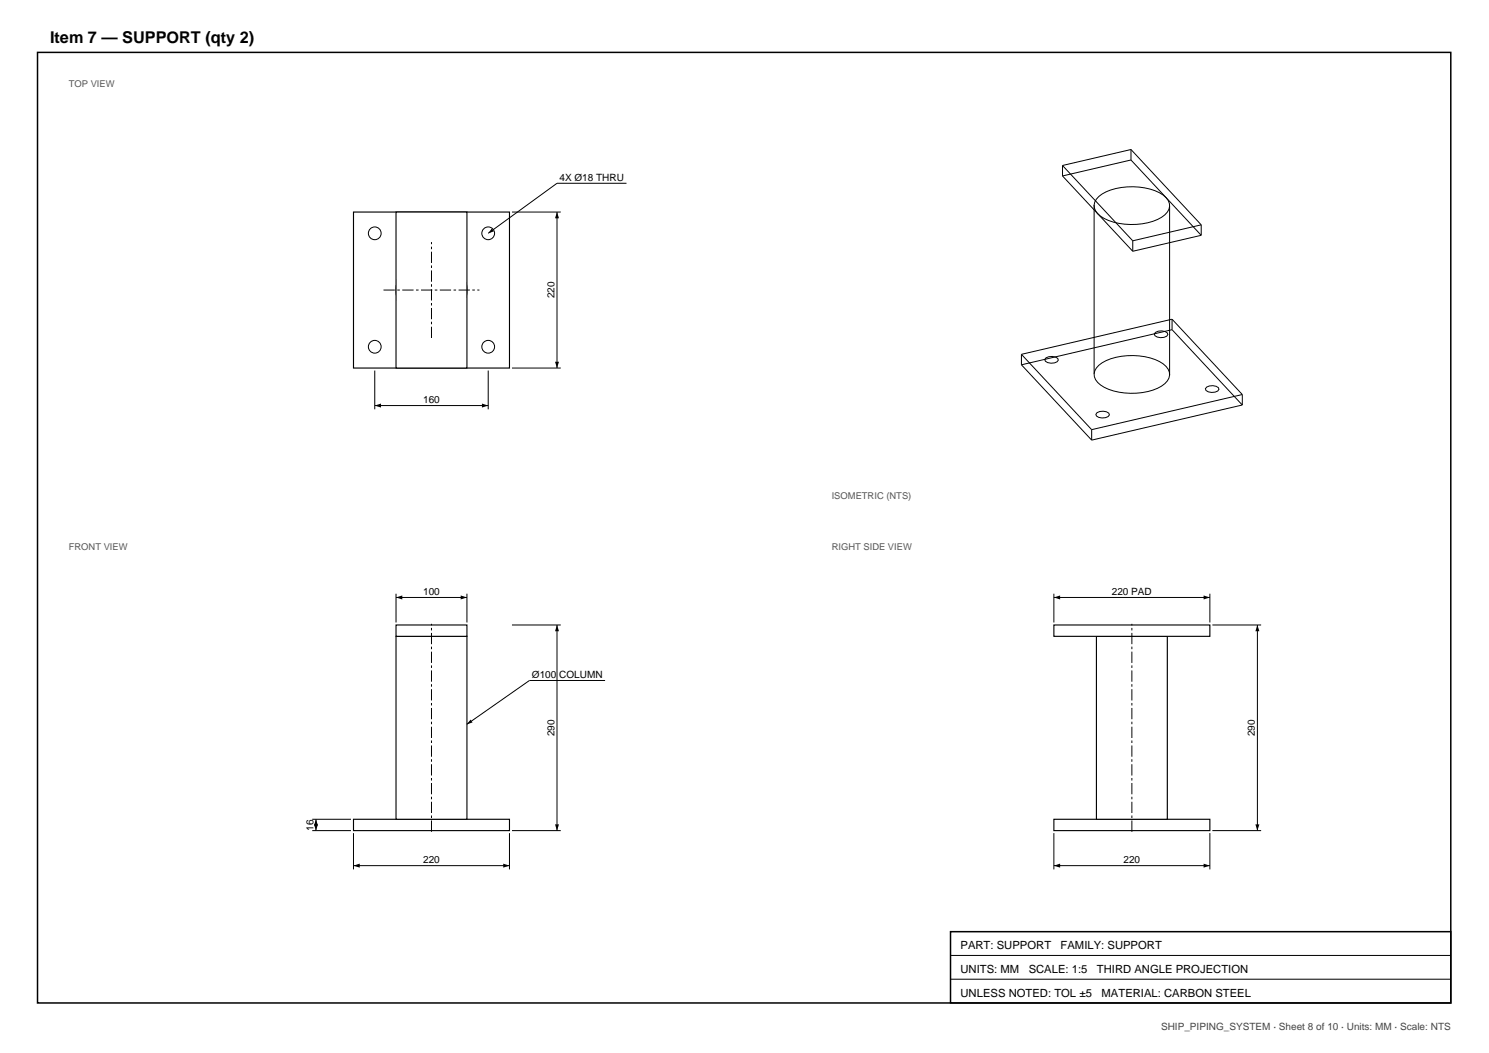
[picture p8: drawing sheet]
<svg xmlns="http://www.w3.org/2000/svg" width="420mm" height="297mm" viewBox="0 0 420 297" stroke-linecap="round" stroke-linejoin="round" font-family="sans-serif">
<path d="M10.6 14.8h398.6v268.1h-398.6z" fill="none" stroke="#000" stroke-width=".42"/>
<path d="M99.7 59.8h44v44h-44z" fill-rule="evenodd" fill="#fff" stroke="#000" stroke-width=".32"/>
<g fill="none" stroke="#000" stroke-width=".28">
<circle cx="105.7" cy="65.8" r="1.8"/>
<circle cx="137.7" cy="65.8" r="1.8"/>
<circle cx="105.7" cy="97.8" r="1.8"/>
<circle cx="137.7" cy="97.8" r="1.8"/>
</g>
<g fill="#fff" stroke="#000" stroke-width=".32">
<path d="M111.7 59.8h20v44h-20z" fill-rule="evenodd"/>
<circle cx="121.7" cy="81.8" r="10"/>
</g>
<path d="M108.2 81.8h27M121.7 95.3v-27" fill="none" stroke="#000" stroke-width=".28" stroke-dasharray="3.2 .7 .7 .7" stroke-linecap="butt"/>
<g fill="#fff" stroke="#000" stroke-width=".32">
<path d="M99.7 231.1h44v3.2h-44z" fill-rule="evenodd"/>
<path d="M111.7 179.5h20v51.6h-20z" fill-rule="evenodd"/>
<path d="M111.7 176.3h20v3.2h-20z" fill-rule="evenodd"/>
</g>
<path d="M121.7 234.6v-58.7" fill="none" stroke="#000" stroke-width=".28" stroke-dasharray="3.2 .7 .7 .7" stroke-linecap="butt"/>
<g fill="#fff" stroke="#000" stroke-width=".32">
<path d="M297.3 231.1h44v3.2h-44z" fill-rule="evenodd"/>
<path d="M309.3 179.5h20v51.6h-20z" fill-rule="evenodd"/>
<path d="M297.3 176.3h44v3.2h-44z" fill-rule="evenodd"/>
</g>
<path d="M319.3 234.6v-58.7" fill="none" stroke="#000" stroke-width=".28" stroke-dasharray="3.2 .7 .7 .7" stroke-linecap="butt"/>
<g fill="none" stroke="#000" stroke-width=".28">
<path d="M144.4 59.8h13.8M157.1 59.8v44M176.7 51.7h-19.6l-19.4 14.1M299.7 49.6l19.8 21.3M299.7 46.7l19.8 21.2M299.7 46.7v2.9M308.6 57.8v47.6M309.9 55.4a16.4 16.4 0 0 1 13-2.4 9.5 9.5 0 0 1 6.6 3.5 3.5 3.5 0 0 1-1.8 4.8 18 18 0 0 1-17.3-.3 3.3 3.3 0 0 1-.5-5.6zM319 45.1l-19.3 4.5M319 42.2l-19.3 4.5M319 45.1l19.8 21.3M319 42.2l19.8 21.2"/>
<path d="M319 42.2v2.9M329.9 58.2v47.6M319.5 67.9v3M338.8 66.4l-19.3 4.5M338.8 63.4l-19.3 4.5M338.8 63.4v3M288.1 99.9l19.8 21.3M288.1 99.9v3M325.9 93.7a3.1 3.1 0 0 1 3.3 .2l.2 .5a2.55 2.55 0 0 1-3.6 .3l-.2-.5zM330.6 93l-42.5 9.9M330.6 90l-42.5 9.9M330.6 93l19.8 21.2"/>
<path d="M330.6 90l19.8 21.3M330.6 90v3M105.7 104.5v10.9M105.7 114.4h32M137.7 104.5v10.9M144.4 103.8h13.8M288.1 102.9l19.8 21.2M295 100.9a3.1 3.1 0 0 1 3.3 .2l.2 .5a2.55 2.55 0 0 1-3.6 .3l-.2-.5zM309.4 116.4a3.1 3.1 0 0 1 3.4 .1l.1 .5a2.55 2.55 0 0 1-3.6 .3l-.2-.4zM309.9 103a16.4 16.4 0 0 1 13-2.4 9.5 9.5 0 0 1 6.6 3.5 3.5 3.5 0 0 1-1.8 4.8 18 18 0 0 1-17.3-.3 3.3 3.3 0 0 1-.5-5.6zM340.3 109.2a3.1 3.1 0 0 1 3.4 .1l.1 .5a2.55 2.55 0 0 1-3.6 .3l-.2-.4zM350.4 114.2l-42.5 9.9"/>
<path d="M350.4 111.3l-42.5 9.9M350.4 111.3v2.9M307.9 121.2v2.9M111.7 167.5v8.1M111.7 168.5h20M131.7 167.5v8.1M144.4 176.3h13.8M157.1 176.3v58M297.3 168.5h44M297.3 167.5v8.1M341.3 167.5v8.1M342 176.3h13.7"/>
<path d="M354.7 176.3v58M170.7 191.9h-21.4l-17.6 12.4M88.1 234.3h10.9M88.1 231.1h10.9M89.1 231.1v3.2M99.7 235v10.2M143.7 235v10.2M144.4 234.3h13.8M297.3 235v10.2M341.3 235v10.2M342 234.3h13.7M99.7 244.2h44"/>
<path d="M297.3 244.2h44M268.1 276.2h141.1M268.1 269.5h141.1"/>
</g>
<g fill="#000">
<path d="M157.1 59.8l.6 1.8h-1.2zM138.7 64.5l.6 .8-1.6 .5zM105.7 114.4l1.8-.6v1.2zM135.9 113.8l1.8 .6-1.8 .6zM156.5 102h1.2l-.6 1.8zM111.7 168.5l1.8-.5v1.1zM129.9 168l1.8 .5-1.8 .6zM157.1 176.3l.6 1.7h-1.2zM297.3 168.5l1.7-.5v1.1zM339.5 168l1.8 .5-1.8 .6zM354.7 176.3l.5 1.7h-1.1zM132.7 203l.6 .8-1.6 .5z"/>
<path d="M88.6 232.5h1.1l-.6 1.8zM89.1 231.1l.6 1.7h-1.1zM156.5 232.5h1.2l-.6 1.8zM354.1 232.5h1.1l-.5 1.8zM99.7 244.2l1.8-.6v1.1zM141.9 243.6l1.8 .6-1.8 .5zM297.3 244.2l1.7-.6v1.1zM339.5 243.6l1.8 .6-1.8 .5z"/>
</g>
<path d="M268.1 262.8h141.1v20.1h-141.1z" fill="none" stroke="#000" stroke-width=".42"/>
<text font-size="4.6" x="14.1" y="12">Item 7 — SUPPORT (qty 2)</text>
<g font-size="3.2">
<text x="270.9" y="267.7">PART: SUPPORT</text>
<text x="299.2" y="267.7">FAMILY: SUPPORT</text>
<text x="270.9" y="274.4">UNITS: MM</text>
<text x="290.2" y="274.4">SCALE: 1:5</text>
<text x="309.4" y="274.4">THIRD ANGLE PROJECTION</text>
<text x="270.9" y="281.1">UNLESS NOTED: TOL ±5</text>
<text x="310.7" y="281.1">MATERIAL: CARBON STEEL</text>
</g>
<g font-size="2.8">
<text x="157.8" y="51">4X Ø18 THRU</text>
<text x="156.4" y="84.2" transform="rotate(-90 156.4 84.2)">220</text>
<text x="119.4" y="113.7">160</text>
<text x="119.4" y="167.8">100</text>
<text x="313.6" y="167.8">220 PAD</text>
<text x="150.1" y="191.2">Ø100 COLUMN</text>
<text x="156.4" y="207.6" transform="rotate(-90 156.4 207.6)">290</text>
<text x="354" y="207.6" transform="rotate(-90 354 207.6)">290</text>
<text x="88.4" y="234.2" transform="rotate(-90 88.4 234.2)">16</text>
<text x="119.4" y="243.4">220</text>
<text x="316.9" y="243.4">220</text>
</g>
<text font-size="2.8" fill="#444" x="327.5" y="290.7">SHIP_PIPING_SYSTEM · Sheet 8 of 10 · Units: MM · Scale: NTS</text>
<g font-size="2.6" fill="#555">
<text x="19.4" y="24.7">TOP VIEW</text>
<text x="234.6" y="140.7">ISOMETRIC (NTS)</text>
<text x="19.4" y="155.2">FRONT VIEW</text>
<text x="234.6" y="155.2">RIGHT SIDE VIEW</text>
</g>
</svg>
